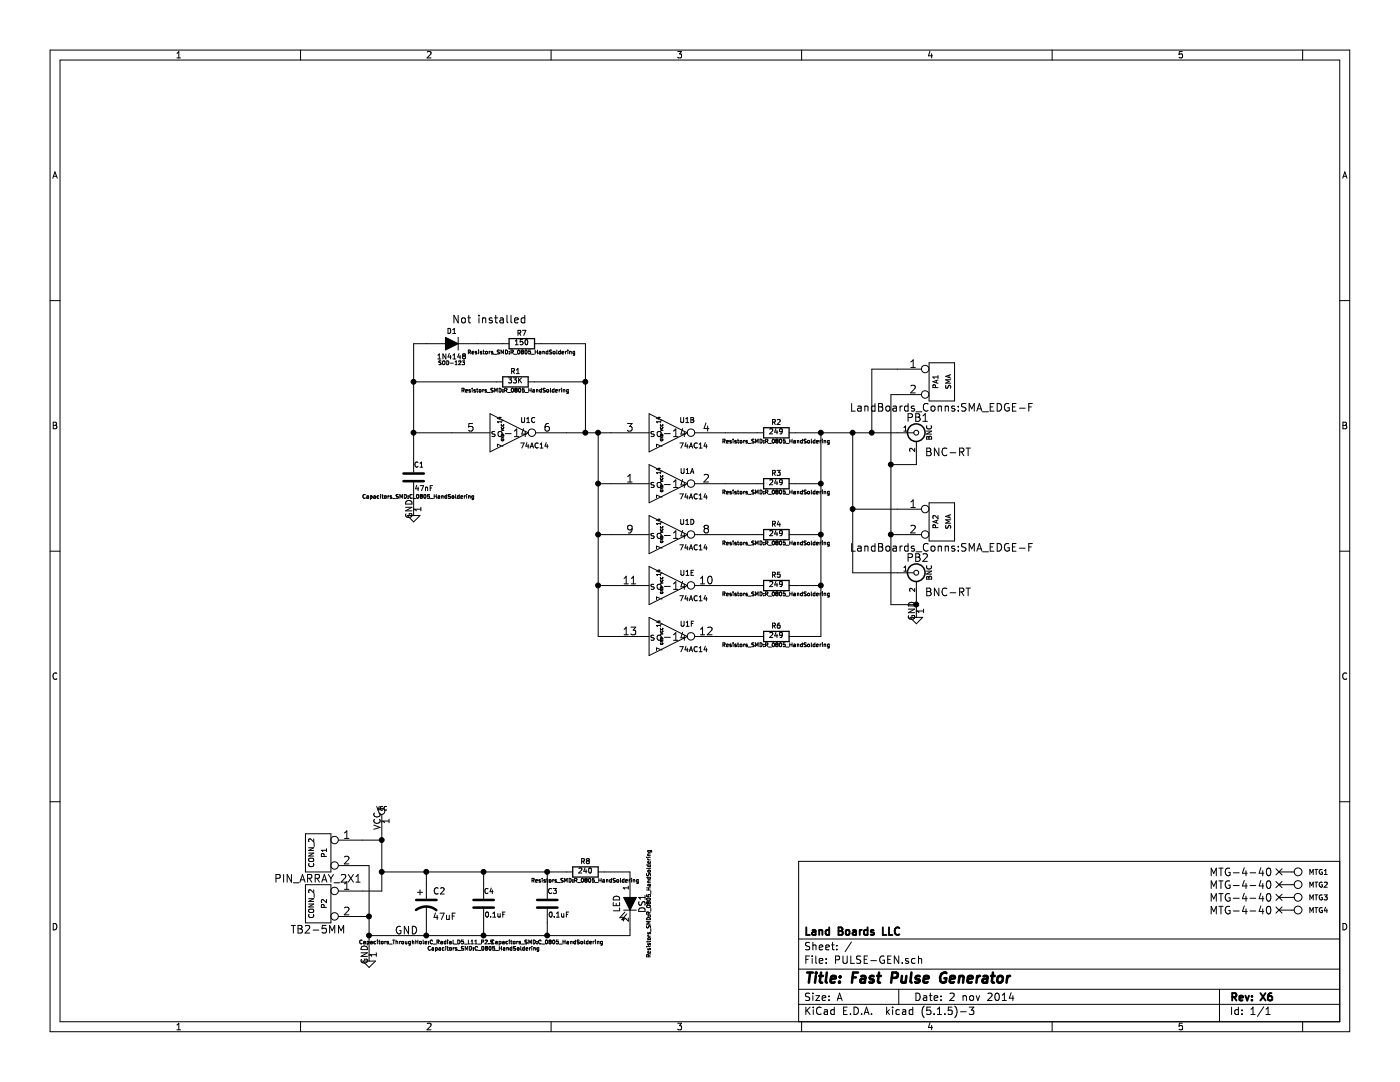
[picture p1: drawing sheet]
EESchema Schematic File Version 4
EELAYER 30 0
EELAYER END
$Descr A 11000 8500
encoding utf-8
Sheet 1 1
Title "Fast Pulse Generator"
Date "2 nov 2014"
Rev "X6"
Comp "Land Boards LLC"
Comment1 ""
Comment2 ""
Comment3 ""
Comment4 ""
$EndDescr
$Comp
L Device:R R2
U 1 1
P 6100 3400
F 0 "R2" V 6180 3400 40  0000 C CNN
F 1 "249" V 6107 3401 40  0000 C CNN
F 2 "Resistors_SMD:R_0805_HandSoldering" V 6030 3400 30  0000 C CNN
F 3 "~" H 6100 3400 30  0000 C CNN
	1    6100 3400
	0    -1   -1   0   
$EndComp
$Comp
L Device:R R1
U 1 1
P 4050 3000
F 0 "R1" V 4130 3000 40  0000 C CNN
F 1 "33K" V 4057 3001 40  0000 C CNN
F 2 "Resistors_SMD:R_0805_HandSoldering" V 3980 3000 30  0000 C CNN
F 3 "~" H 4050 3000 30  0000 C CNN
	1    4050 3000
	0    -1   -1   0   
$EndComp
$Comp
L Device:C C1
U 1 1
P 3250 3750
F 0 "C1" H 3250 3850 40  0000 L CNN
F 1 "47nF" H 3256 3665 40  0000 L CNN
F 2 "Capacitors_SMD:C_0805_HandSoldering" H 3288 3600 30  0000 C CNN
F 3 "~" H 3250 3750 60  0000 C CNN
	1    3250 3750
	1    0    0    -1  
$EndComp
Wire Wire Line
	4450 3400 4600 3400
Wire Wire Line
	4200 3000 4600 3000
Wire Wire Line
	4600 2700 4600 3000
Connection ~ 4600 3400
Wire Wire Line
	3250 2700 3250 3000
Wire Wire Line
	3250 3000 3900 3000
Wire Wire Line
	3550 3400 3250 3400
Connection ~ 3250 3400
Wire Wire Line
	3250 3900 3250 4000
$Comp
L power:GND #PWR01
U 1 1
P 3250 4000
F 0 "#PWR01" H 3250 4000 30  0001 C CNN
F 1 "GND" H 3250 3930 30  0001 C CNN
F 2 "" H 3250 4000 60  0000 C CNN
F 3 "" H 3250 4000 60  0000 C CNN
	1    3250 4000
	1    0    0    -1  
$EndComp
Wire Wire Line
	5700 3400 5950 3400
$Comp
L PULSE-GEN-rescue:74LS14 U1
U 3 1
P 4000 3400
F 0 "U1" H 4150 3500 40  0000 C CNN
F 1 "74AC14" H 4200 3300 40  0000 C CNN
F 2 "so-14" H 4000 3400 60  0000 C CNN
F 3 "~" H 4000 3400 60  0000 C CNN
F 4 "TI" H 4000 3400 60  0001 C CNN "Mfg"
F 5 "SN74AC14DR" H 4000 3400 60  0001 C CNN "MfgPN"
F 6 "Mouser" H 4000 3400 60  0001 C CNN "Vendor"
F 7 "595-SN74AC14DR" H 4000 3400 60  0001 C CNN "VendorPN"
	3    4000 3400
	1    0    0    -1  
$EndComp
$Comp
L Device:R R3
U 1 1
P 6100 3800
F 0 "R3" V 6180 3800 40  0000 C CNN
F 1 "249" V 6107 3801 40  0000 C CNN
F 2 "Resistors_SMD:R_0805_HandSoldering" V 6030 3800 30  0000 C CNN
F 3 "~" H 6100 3800 30  0000 C CNN
	1    6100 3800
	0    -1   -1   0   
$EndComp
Wire Wire Line
	5700 3800 5950 3800
$Comp
L Device:R R4
U 1 1
P 6100 4200
F 0 "R4" V 6180 4200 40  0000 C CNN
F 1 "249" V 6107 4201 40  0000 C CNN
F 2 "Resistors_SMD:R_0805_HandSoldering" V 6030 4200 30  0000 C CNN
F 3 "~" H 6100 4200 30  0000 C CNN
	1    6100 4200
	0    -1   -1   0   
$EndComp
Wire Wire Line
	5700 4200 5950 4200
$Comp
L Device:R R5
U 1 1
P 6100 4600
F 0 "R5" V 6180 4600 40  0000 C CNN
F 1 "249" V 6107 4601 40  0000 C CNN
F 2 "Resistors_SMD:R_0805_HandSoldering" V 6030 4600 30  0000 C CNN
F 3 "~" H 6100 4600 30  0000 C CNN
	1    6100 4600
	0    -1   -1   0   
$EndComp
Wire Wire Line
	5700 4600 5950 4600
$Comp
L Device:R R6
U 1 1
P 6100 5000
F 0 "R6" V 6180 5000 40  0000 C CNN
F 1 "249" V 6107 5001 40  0000 C CNN
F 2 "Resistors_SMD:R_0805_HandSoldering" V 6030 5000 30  0000 C CNN
F 3 "~" H 6100 5000 30  0000 C CNN
	1    6100 5000
	0    -1   -1   0   
$EndComp
Wire Wire Line
	5700 5000 5950 5000
Wire Wire Line
	4700 5000 4800 5000
Wire Wire Line
	4700 3400 4700 3800
Connection ~ 4700 3400
Wire Wire Line
	4800 3800 4700 3800
Connection ~ 4700 3800
Wire Wire Line
	4800 4200 4700 4200
Connection ~ 4700 4200
Wire Wire Line
	4800 4600 4700 4600
Connection ~ 4700 4600
Wire Wire Line
	6450 5000 6250 5000
Wire Wire Line
	6450 3400 6450 3800
Wire Wire Line
	6250 3400 6450 3400
Connection ~ 6450 3400
Wire Wire Line
	6250 3800 6450 3800
Connection ~ 6450 3800
Wire Wire Line
	6250 4200 6450 4200
Connection ~ 6450 4200
Wire Wire Line
	6250 4600 6450 4600
Connection ~ 6450 4600
$Comp
L PULSE-GEN-rescue:BNC PB1
U 1 1
P 7200 3400
F 0 "PB1" H 7210 3520 60  0000 C CNN
F 1 "BNC" V 7300 3400 40  0000 C CNN
F 2 "BNC-RT" H 7450 3250 60  0000 C CNN
F 3 "~" H 7200 3400 60  0000 C CNN
F 4 "Amphenol" H 7200 3400 60  0001 C CNN "Mfg"
F 5 "31-5431-10RFX" H 7200 3400 60  0001 C CNN "MfgPN"
F 6 "Mouser" H 7200 3400 60  0001 C CNN "Vendor"
F 7 "523-31-5431-10RFX" H 7200 3400 60  0001 C CNN "VendorPN"
	1    7200 3400
	1    0    0    -1  
$EndComp
$Comp
L power:GND #PWR02
U 1 1
P 7200 4800
F 0 "#PWR02" H 7200 4800 30  0001 C CNN
F 1 "GND" H 7200 4730 30  0001 C CNN
F 2 "" H 7200 4800 60  0000 C CNN
F 3 "" H 7200 4800 60  0000 C CNN
	1    7200 4800
	1    0    0    -1  
$EndComp
$Comp
L Device:CP1 C2
U 1 1
P 3350 7100
F 0 "C2" H 3400 7200 50  0000 L CNN
F 1 "47uF" H 3400 7000 50  0000 L CNN
F 2 "Capacitors_ThroughHole:C_Radial_D5_L11_P2.5" H 3350 6800 30  0000 C CNN
F 3 "~" H 3350 7100 60  0000 C CNN
	1    3350 7100
	1    0    0    -1  
$EndComp
$Comp
L Device:C C3
U 1 1
P 4300 7100
F 0 "C3" H 4300 7200 40  0000 L CNN
F 1 "0.1uF" H 4306 7015 40  0000 L CNN
F 2 "Capacitors_SMD:C_0805_HandSoldering" H 4300 6800 30  0000 C CNN
F 3 "~" H 4300 7100 60  0000 C CNN
	1    4300 7100
	1    0    0    -1  
$EndComp
Wire Wire Line
	3350 6950 3350 6850
Wire Wire Line
	3000 6850 3350 6850
Wire Wire Line
	3000 6450 3000 6600
Wire Wire Line
	3350 7250 3350 7350
Wire Wire Line
	2900 7350 3350 7350
Wire Wire Line
	2900 6800 2900 7200
$Comp
L power:GND #PWR03
U 1 1
P 2900 7500
F 0 "#PWR03" H 2900 7500 30  0001 C CNN
F 1 "GND" H 2900 7430 30  0001 C CNN
F 2 "" H 2900 7500 60  0000 C CNN
F 3 "" H 2900 7500 60  0000 C CNN
	1    2900 7500
	1    0    0    -1  
$EndComp
$Comp
L PULSE-GEN-rescue:CONN_2 P2
U 1 1
P 2500 7100
F 0 "P2" V 2450 7100 40  0000 C CNN
F 1 "CONN_2" V 2550 7100 40  0000 C CNN
F 2 "TB2-5MM" H 2500 6900 60  0000 C CNN
F 3 "" H 2500 7100 60  0000 C CNN
	1    2500 7100
	-1   0    0    -1  
$EndComp
Wire Wire Line
	3000 7000 2850 7000
Connection ~ 3350 6850
Wire Wire Line
	2850 7200 2900 7200
Connection ~ 3350 7350
Text Label 3100 7350 0    60   ~ 0
GND
$Comp
L PULSE-GEN-rescue:CONN_1 MTG3
U 1 1
P 10200 7050
F 0 "MTG3" H 10280 7050 40  0000 L CNN
F 1 "CONN_1" H 10200 7105 30  0001 C CNN
F 2 "MTG-4-40" H 9750 7050 60  0000 C CNN
F 3 "" H 10200 7050 60  0000 C CNN
	1    10200 7050
	1    0    0    -1  
$EndComp
$Comp
L PULSE-GEN-rescue:CONN_1 MTG2
U 1 1
P 10200 6950
F 0 "MTG2" H 10280 6950 40  0000 L CNN
F 1 "CONN_1" H 10200 7005 30  0001 C CNN
F 2 "MTG-4-40" H 9750 6950 60  0000 C CNN
F 3 "" H 10200 6950 60  0000 C CNN
	1    10200 6950
	1    0    0    -1  
$EndComp
$Comp
L PULSE-GEN-rescue:CONN_1 MTG1
U 1 1
P 10200 6850
F 0 "MTG1" H 10280 6850 40  0000 L CNN
F 1 "CONN_1" H 10200 6905 30  0001 C CNN
F 2 "MTG-4-40" H 9750 6850 60  0000 C CNN
F 3 "" H 10200 6850 60  0000 C CNN
	1    10200 6850
	1    0    0    -1  
$EndComp
NoConn ~ 10050 6850
NoConn ~ 10050 6950
NoConn ~ 10050 7050
$Comp
L PULSE-GEN-rescue:CONN_2 PA1
U 1 1
P 7400 3000
F 0 "PA1" V 7350 3000 40  0000 C CNN
F 1 "SMA" V 7450 3000 40  0000 C CNN
F 2 "LandBoards_Conns:SMA_EDGE-F" H 7400 2800 60  0000 C CNN
F 3 "" H 7400 3000 60  0000 C CNN
	1    7400 3000
	1    0    0    -1  
$EndComp
Wire Wire Line
	7000 3650 7200 3650
Wire Wire Line
	7000 3100 7050 3100
Wire Wire Line
	6850 2900 7050 2900
Connection ~ 6850 3400
$Comp
L power:VCC #PWR04
U 1 1
P 3000 6450
F 0 "#PWR04" H 3000 6550 30  0001 C CNN
F 1 "VCC" H 3000 6550 30  0000 C CNN
F 2 "" H 3000 6450 60  0000 C CNN
F 3 "" H 3000 6450 60  0000 C CNN
	1    3000 6450
	1    0    0    -1  
$EndComp
$Comp
L PULSE-GEN-rescue:CONN_1 MTG4
U 1 1
P 10200 7150
F 0 "MTG4" H 10280 7150 40  0000 L CNN
F 1 "CONN_1" H 10200 7205 30  0001 C CNN
F 2 "MTG-4-40" H 9750 7150 60  0000 C CNN
F 3 "" H 10200 7150 60  0000 C CNN
	1    10200 7150
	1    0    0    -1  
$EndComp
NoConn ~ 10050 7150
$Comp
L PULSE-GEN-rescue:CONN_2 PA2
U 1 1
P 7400 4100
F 0 "PA2" V 7350 4100 40  0000 C CNN
F 1 "SMA" V 7450 4100 40  0000 C CNN
F 2 "LandBoards_Conns:SMA_EDGE-F" H 7400 3900 60  0000 C CNN
F 3 "" H 7400 4100 60  0000 C CNN
	1    7400 4100
	1    0    0    -1  
$EndComp
Wire Wire Line
	7000 4750 7200 4750
Wire Wire Line
	7200 4700 7200 4750
Wire Wire Line
	7000 4200 7050 4200
Wire Wire Line
	6700 4000 7050 4000
$Comp
L Device:C C4
U 1 1
P 3800 7100
F 0 "C4" H 3800 7200 40  0000 L CNN
F 1 "0.1uF" H 3806 7015 40  0000 L CNN
F 2 "Capacitors_SMD:C_0805_HandSoldering" H 3800 6750 30  0000 C CNN
F 3 "~" H 3800 7100 60  0000 C CNN
	1    3800 7100
	1    0    0    -1  
$EndComp
Wire Wire Line
	3800 6950 3800 6850
Connection ~ 3800 6850
Wire Wire Line
	3800 7250 3800 7350
Connection ~ 3800 7350
$Comp
L PULSE-GEN-rescue:DIODE D1
U 1 1
P 3550 2700
F 0 "D1" H 3550 2800 40  0000 C CNN
F 1 "1N4148" H 3550 2600 40  0000 C CNN
F 2 "SOD-123" H 3550 2550 30  0000 C CNN
F 3 "~" H 3550 2700 60  0000 C CNN
	1    3550 2700
	1    0    0    -1  
$EndComp
$Comp
L Device:R R7
U 1 1
P 4100 2700
F 0 "R7" V 4180 2700 40  0000 C CNN
F 1 "150" V 4107 2701 40  0000 C CNN
F 2 "Resistors_SMD:R_0805_HandSoldering" V 4030 2700 30  0000 C CNN
F 3 "~" H 4100 2700 30  0000 C CNN
	1    4100 2700
	0    -1   -1   0   
$EndComp
Wire Wire Line
	3250 2700 3350 2700
Connection ~ 3250 3000
Wire Wire Line
	3750 2700 3950 2700
Wire Wire Line
	4250 2700 4600 2700
Connection ~ 4600 3000
Connection ~ 7200 4750
Wire Wire Line
	7000 3100 7000 3650
Wire Wire Line
	6850 2900 6850 3400
Wire Wire Line
	6700 3400 6700 4000
Connection ~ 6700 3400
Connection ~ 6700 4000
Wire Wire Line
	6700 4500 7050 4500
$Comp
L Device:R R8
U 1 1
P 4600 6850
F 0 "R8" V 4680 6850 40  0000 C CNN
F 1 "240" V 4607 6851 40  0000 C CNN
F 2 "Resistors_SMD:R_0805_HandSoldering" V 4530 6850 30  0000 C CNN
F 3 "~" H 4600 6850 30  0000 C CNN
	1    4600 6850
	0    -1   -1   0   
$EndComp
Connection ~ 3000 6850
Wire Wire Line
	4300 7350 4300 7250
Wire Wire Line
	4300 6850 4300 6950
Connection ~ 4300 6850
$Comp
L PULSE-GEN-rescue:LED-RESCUE-PULSE-GEN DS1
U 1 1
P 4950 7100
F 0 "DS1" H 4950 7200 50  0000 C CNN
F 1 "LED" H 4950 7000 50  0000 C CNN
F 2 "Resistors_SMD:R_0805_HandSoldering" H 4950 7250 30  0000 C CNN
F 3 "~" H 4950 7100 60  0000 C CNN
	1    4950 7100
	0    1    1    0   
$EndComp
Wire Wire Line
	4750 6850 4950 6850
Wire Wire Line
	4950 6850 4950 6900
Wire Wire Line
	4950 7350 4950 7300
Connection ~ 4300 7350
Connection ~ 7000 4200
Connection ~ 7000 3650
Wire Wire Line
	7200 3650 7200 3600
$Comp
L PULSE-GEN-rescue:CONN_2 P1
U 1 1
P 2500 6700
F 0 "P1" V 2450 6700 40  0000 C CNN
F 1 "CONN_2" V 2550 6700 40  0000 C CNN
F 2 "PIN_ARRAY_2X1" H 2500 6500 60  0000 C CNN
F 3 "" H 2500 6700 60  0000 C CNN
	1    2500 6700
	-1   0    0    -1  
$EndComp
Wire Wire Line
	2900 6800 2850 6800
Connection ~ 2900 7200
Wire Wire Line
	2850 6600 3000 6600
Connection ~ 3000 6600
Connection ~ 2900 7350
Text Notes 3550 2550 0    60   ~ 0
Not installed
$Comp
L PULSE-GEN-rescue:BNC PB2
U 1 1
P 7200 4500
F 0 "PB2" H 7210 4620 60  0000 C CNN
F 1 "BNC" V 7300 4500 40  0000 C CNN
F 2 "BNC-RT" H 7450 4350 60  0000 C CNN
F 3 "~" H 7200 4500 60  0000 C CNN
F 4 "Amphenol" H 7200 4500 60  0001 C CNN "Mfg"
F 5 "31-5431-10RFX" H 7200 4500 60  0001 C CNN "MfgPN"
F 6 "Mouser" H 7200 4500 60  0001 C CNN "Vendor"
F 7 "523-31-5431-10RFX" H 7200 4500 60  0001 C CNN "VendorPN"
	1    7200 4500
	1    0    0    -1  
$EndComp
$Comp
L PULSE-GEN-rescue:74LS14 U1
U 2 1
P 5250 3400
F 0 "U1" H 5400 3500 40  0000 C CNN
F 1 "74AC14" H 5450 3300 40  0000 C CNN
F 2 "so-14" H 5250 3400 60  0000 C CNN
F 3 "~" H 5250 3400 60  0000 C CNN
F 4 "TI" H 5250 3400 60  0001 C CNN "Mfg"
F 5 "SN74AC14DR" H 5250 3400 60  0001 C CNN "MfgPN"
F 6 "Mouser" H 5250 3400 60  0001 C CNN "Vendor"
F 7 "595-SN74AC14DR" H 5250 3400 60  0001 C CNN "VendorPN"
	2    5250 3400
	1    0    0    -1  
$EndComp
$Comp
L PULSE-GEN-rescue:74LS14 U1
U 1 1
P 5250 3800
F 0 "U1" H 5400 3900 40  0000 C CNN
F 1 "74AC14" H 5450 3700 40  0000 C CNN
F 2 "so-14" H 5250 3800 60  0000 C CNN
F 3 "~" H 5250 3800 60  0000 C CNN
F 4 "TI" H 5250 3800 60  0001 C CNN "Mfg"
F 5 "SN74AC14DR" H 5250 3800 60  0001 C CNN "MfgPN"
F 6 "Mouser" H 5250 3800 60  0001 C CNN "Vendor"
F 7 "595-SN74AC14DR" H 5250 3800 60  0001 C CNN "VendorPN"
	1    5250 3800
	1    0    0    -1  
$EndComp
$Comp
L PULSE-GEN-rescue:74LS14 U1
U 4 1
P 5250 4200
F 0 "U1" H 5400 4300 40  0000 C CNN
F 1 "74AC14" H 5450 4100 40  0000 C CNN
F 2 "so-14" H 5250 4200 60  0000 C CNN
F 3 "~" H 5250 4200 60  0000 C CNN
F 4 "TI" H 5250 4200 60  0001 C CNN "Mfg"
F 5 "SN74AC14DR" H 5250 4200 60  0001 C CNN "MfgPN"
F 6 "Mouser" H 5250 4200 60  0001 C CNN "Vendor"
F 7 "595-SN74AC14DR" H 5250 4200 60  0001 C CNN "VendorPN"
	4    5250 4200
	1    0    0    -1  
$EndComp
$Comp
L PULSE-GEN-rescue:74LS14 U1
U 5 1
P 5250 4600
F 0 "U1" H 5400 4700 40  0000 C CNN
F 1 "74AC14" H 5450 4500 40  0000 C CNN
F 2 "so-14" H 5250 4600 60  0000 C CNN
F 3 "~" H 5250 4600 60  0000 C CNN
F 4 "TI" H 5250 4600 60  0001 C CNN "Mfg"
F 5 "SN74AC14DR" H 5250 4600 60  0001 C CNN "MfgPN"
F 6 "Mouser" H 5250 4600 60  0001 C CNN "Vendor"
F 7 "595-SN74AC14DR" H 5250 4600 60  0001 C CNN "VendorPN"
	5    5250 4600
	1    0    0    -1  
$EndComp
$Comp
L PULSE-GEN-rescue:74LS14 U1
U 6 1
P 5250 5000
F 0 "U1" H 5400 5100 40  0000 C CNN
F 1 "74AC14" H 5450 4900 40  0000 C CNN
F 2 "so-14" H 5250 5000 60  0000 C CNN
F 3 "~" H 5250 5000 60  0000 C CNN
F 4 "TI" H 5250 5000 60  0001 C CNN "Mfg"
F 5 "SN74AC14DR" H 5250 5000 60  0001 C CNN "MfgPN"
F 6 "Mouser" H 5250 5000 60  0001 C CNN "Vendor"
F 7 "595-SN74AC14DR" H 5250 5000 60  0001 C CNN "VendorPN"
	6    5250 5000
	1    0    0    -1  
$EndComp
Wire Wire Line
	4600 3400 4700 3400
Wire Wire Line
	3250 3400 3250 3600
Wire Wire Line
	4700 3400 4800 3400
Wire Wire Line
	4700 3800 4700 4200
Wire Wire Line
	4700 4200 4700 4600
Wire Wire Line
	4700 4600 4700 5000
Wire Wire Line
	6450 3400 6700 3400
Wire Wire Line
	6450 3800 6450 4200
Wire Wire Line
	6450 4200 6450 4600
Wire Wire Line
	6450 4600 6450 5000
Wire Wire Line
	3350 6850 3800 6850
Wire Wire Line
	3350 7350 3800 7350
Wire Wire Line
	6850 3400 7050 3400
Wire Wire Line
	3800 6850 4300 6850
Wire Wire Line
	3800 7350 4300 7350
Wire Wire Line
	3250 3000 3250 3400
Wire Wire Line
	4600 3000 4600 3400
Wire Wire Line
	7200 4750 7200 4800
Wire Wire Line
	6700 3400 6850 3400
Wire Wire Line
	6700 4000 6700 4500
Wire Wire Line
	3000 6850 3000 7000
Wire Wire Line
	4300 6850 4450 6850
Wire Wire Line
	4300 7350 4950 7350
Wire Wire Line
	7000 4200 7000 4750
Wire Wire Line
	7000 3650 7000 4200
Wire Wire Line
	2900 7200 2900 7350
Wire Wire Line
	3000 6600 3000 6850
Wire Wire Line
	2900 7350 2900 7500
$EndSCHEMATC
